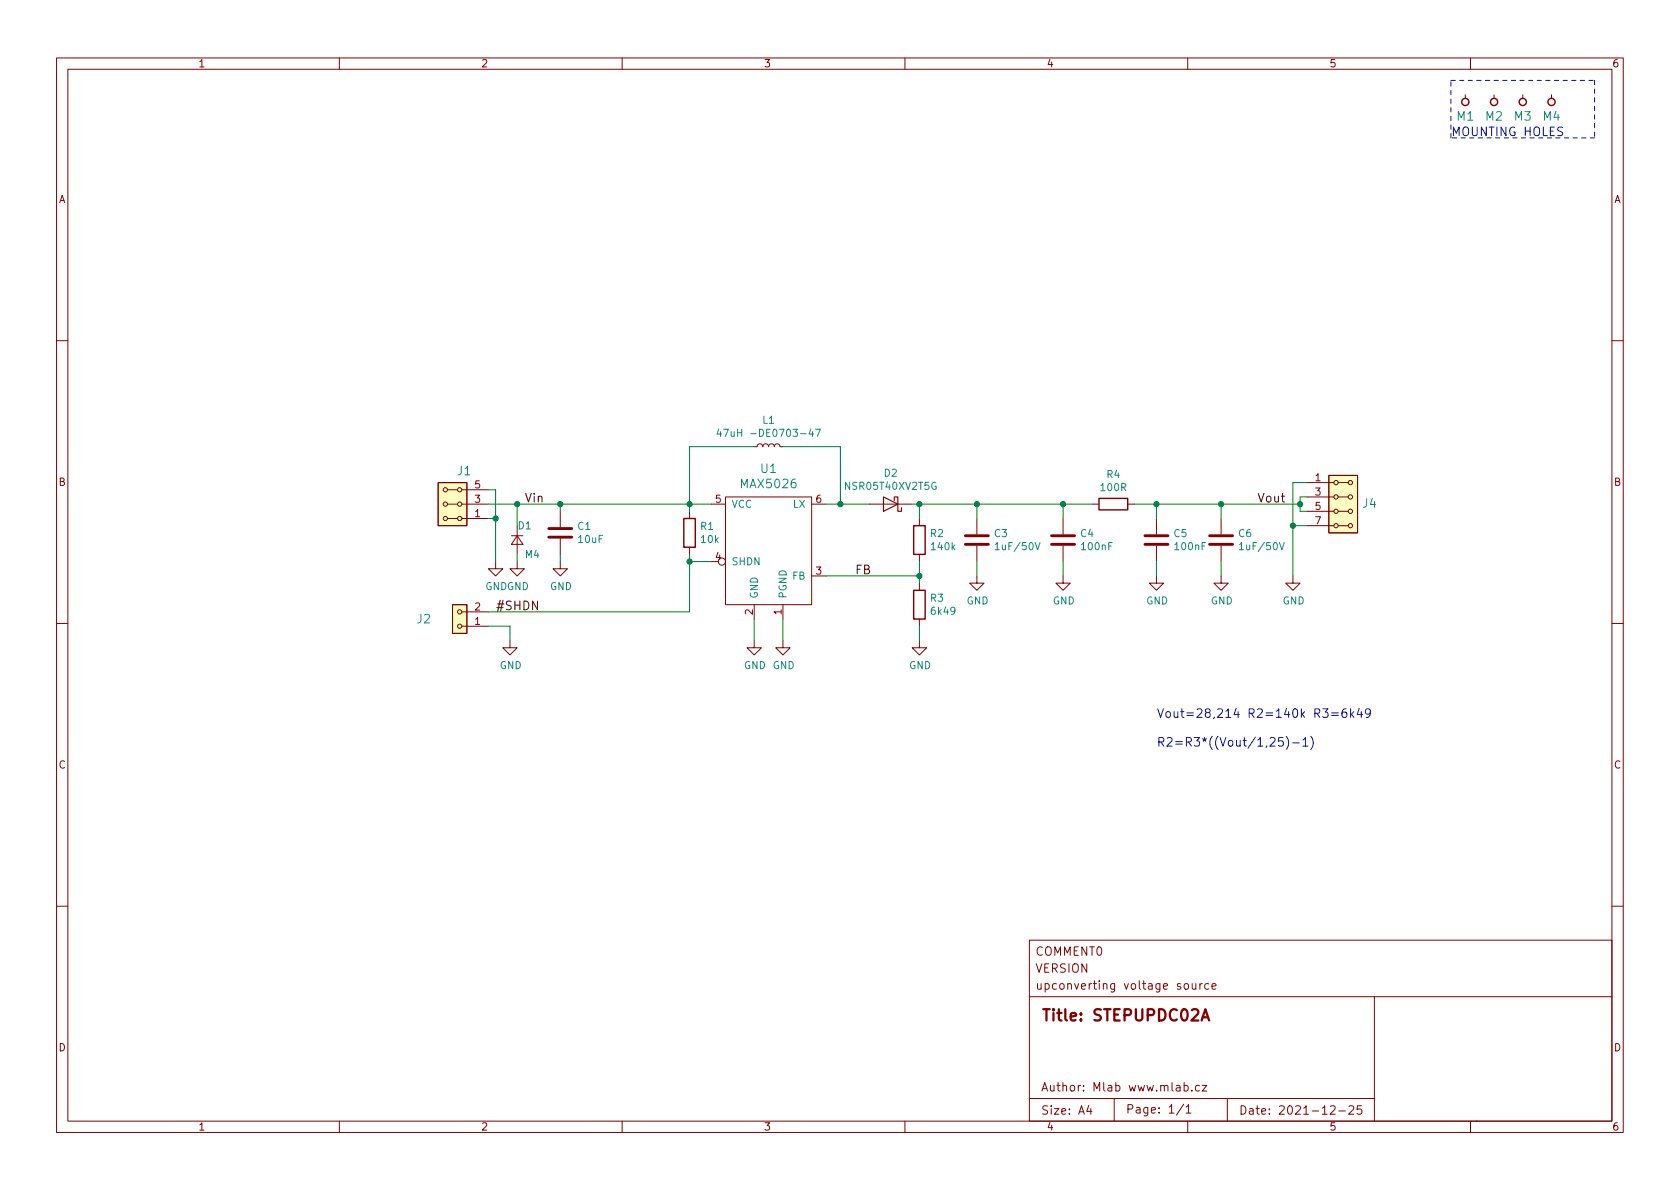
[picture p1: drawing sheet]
<svg xmlns="http://www.w3.org/2000/svg" width="297mm" height="210mm" viewBox="0 0 297 210" stroke-linecap="round" stroke-linejoin="round" font-family="sans-serif">
<g fill="none" stroke="#840000" stroke-width=".18">
<path d="M10 10.2h277v190.1h-277zM12 12.2h273v186.1h-273zM60 10.2v2M110 10.2v2M160 10.2v2M210 10.2v2M259.1 16.8v.6M260 10.2v2M264.2 16.8v.6M269.2 16.8v.6M274.3 16.8v.6M10 60.2h2"/>
<path d="M133.3 79h.6l.1-.4 .4-.1 .3 .1 .2 .4 .1-.3 .3-.2 .4 .1 .2 .4 .2-.4 .4-.1 .3 .2 .1 .3 .2-.4 .3-.1 .4 .1 .1 .4h.5M285 60.2h2M77.5 85.3h5v7.7h-5zM79.1 86.6h1.8M79.1 89.1h1.8M79.1 91.7h1.8M81.7 86.6h4.7M81.7 89.1h4.7M81.7 91.7h4.7M87.6 99.3v1.3h1.3l-1.3 1.2-1.2-1.2h1.2M90.4 94.7h2.1M91.4 99.3v1.3h1.3l-1.3 1.2-1.2-1.2h1.2"/>
<path d="M91.4 94.7l1.1 1.6h-2.1zM91.4 93v5M99.1 99.3v1.3h1.2l-1.2 1.2-1.3-1.2h1.3M99.1 90.4v2.8M99.1 95.2v2.8M121.9 90.4v1.3M121.9 96.8v1.2M125.7 89.1h2.6M125.7 99.3h1.3M128.3 87.9h15.2v19h-15.2zM143.5 89.1h2.5M153.7 89.1h7.6"/>
<path d="M162.6 91.7v1.3M162.6 98v1.3M172.7 91.7v2.8M172.7 96.5v2.8M188 91.7v2.8M188 96.5v2.8M193 89.1h1.3M199.4 89.1h1.3M204.5 91.7v2.8M204.5 96.5v2.8M215.9 91.7v2.8M215.9 96.5v2.8"/>
<path d="M231.1 93h4.7M231.1 90.4h4.7M231.1 87.9h4.7M231.1 85.3h4.7M234.9 84.1h5.1v10.1h-5.1zM236.6 93h1.8M236.6 90.4h1.8M236.6 87.9h1.8M236.6 85.3h1.8M10 110.2h2M80 106.9h2.5v5.1h-2.5zM81.7 108.2h4.7"/>
<path d="M81.7 110.7h4.7M90.2 113.3v1.2h1.2l-1.2 1.3-1.3-1.3h1.3M133.3 113.3v1.2h1.3l-1.3 1.3-1.2-1.3h1.2M133.3 106.9v2.6M138.4 113.3v1.2h1.3l-1.3 1.3-1.2-1.3h1.2M138.4 106.9v2.6M143.5 101.8h2.5M162.6 113.3v1.2h1.2l-1.2 1.3-1.3-1.3h1.3M162.6 103.1v1.3M162.6 109.5v1.2M172.7 101.8v1.3h1.3l-1.3 1.3-1.3-1.3h1.3M188 101.8v1.3h1.2l-1.2 1.3-1.3-1.3h1.3"/>
<path d="M204.5 101.8v1.3h1.2l-1.2 1.3-1.3-1.3h1.3M215.9 101.8v1.3h1.3l-1.3 1.3-1.3-1.3h1.3M228.6 101.8v1.3h1.3l-1.3 1.3-1.3-1.3h1.3M285 110.2h2M10 160.2h2M182 166.3h103v32h-103zM182 176.3h103M209.4 174.1l.2-.2 .5 .2v.5l-.1 .3h-.4l-.2-.1zM210.8 173.9l.1 1h.3l.2-.1M211.4 173.9v1M212.1 173.9v1M212.6 173.9l-.3 .1-.2 .2"/>
<path d="M213.7 174l-.4-.1-.3 .3v.4l.1 .3h.6M214.3 174.4l.7-.1-.1-.3-.4-.1-.2 .2 .1 .8h.5M243 176.3v22M285 160.2h2M60 198.3v2M110 198.3v2M160 198.3v2M182 194.3h61M192.5 195.5l-.4 1h1M192.9 196v1M197 194.3v4M209.3 195.3l-1.3 1.9"/>
<path d="M209.4 192l.4-.1 .3 .3v.4l-.2 .3h-.5M209.7 195.8l.4-.5v1.5M209.7 196.8h.9M210 198.3v2M210.7 192.8v.1M212.1 192l-.5-.1-.2 .3v.4l.1 .3h.6M212.6 191.9h.8l-.8 1h.8M217 194.3v4M235.2 195.7l.6-.2 .2 .2 .1 .3-1 1h1M236.7 196.5h1.2M238.5 195.7l.6-.2 .2 .2 .1 .3-1 1h1M240.7 195.5h-.7l-.1 .7 .2-.1 .5 .1 .2 .2-.1 .5-.2 .1-.6-.1"/>
<path d="M260 198.3v2M261 198.3h.1"/>
<circle cx="78.7" cy="86.6" r=".38"/>
<circle cx="78.7" cy="89.1" r=".38"/>
<circle cx="78.7" cy="91.7" r=".38"/>
<circle cx="81.3" cy="86.6" r=".38"/>
<circle cx="81.3" cy="89.1" r=".38"/>
<circle cx="81.3" cy="91.7" r=".38"/>
<circle cx="127.6" cy="99.3" r=".63"/>
<circle cx="236.2" cy="90.4" r=".38"/>
<circle cx="236.2" cy="93" r=".38"/>
<circle cx="236.2" cy="87.9" r=".38"/>
<circle cx="236.2" cy="85.3" r=".38"/>
<circle cx="238.8" cy="93" r=".38"/>
<circle cx="238.8" cy="90.4" r=".38"/>
<circle cx="238.8" cy="87.9" r=".38"/>
<circle cx="238.8" cy="85.3" r=".38"/>
<circle cx="81.3" cy="108.2" r=".38"/>
<circle cx="81.3" cy="110.7" r=".38"/>
</g>
<path d="M212.6 179.9h1M212.5 180.5l.6-2 .7 2" fill="none" stroke="#840000" stroke-width=".4"/>
<g fill="none" stroke="#840000" stroke-width=".25">
<path d="M120.9 91.7h2v5.1h-2zM161.5 93h2.1v5h-2.1zM194.3 88.1h5.1v2.1h-5.1zM161.5 104.4h2.1v5.1h-2.1z"/>
<circle cx="259.1" cy="18" r=".63"/>
<circle cx="264.2" cy="18" r=".63"/>
<circle cx="269.2" cy="18" r=".63"/>
<circle cx="274.3" cy="18" r=".63"/>
</g>
<path d="M97 95h4.1M97 93.5h4.1M170.7 96.3h4.1M170.7 94.7h4.1M185.9 96.3h4.1M185.9 94.7h4.1M202.4 96.3h4.1M202.4 94.7h4.1M213.9 96.3h4M213.9 94.7h4" fill="none" stroke="#840000" stroke-width=".51"/>
<path d="M127.1 75.8l-.3 1h.8M127.4 76.3v.9M127.9 75.9h.9l-.6 1.3M143.4 75.8l-.3 1h.7M143.7 76.3v.9M144.2 75.9h.9l-.6 1.3M176 96.3l.3-.4v1.3M176 97.2h.7M183 95.9l.5 1.3 .4-1.3M219.1 96.3l.4-.4v1.3M219.1 97.2h.8M226.2 95.9l.4 1.3 .5-1.3" fill="none" stroke="#008484" stroke-width=".18"/>
<g fill="#ffffc2" stroke="#ffffc2" stroke-width=".18">
<path d="M77.5 85.3h5v7.7h-5z"/>
<path d="M80 106.9h2.5v5.1h-2.5z"/>
<path d="M234.9 84.1h5.1v10.1h-5.1z"/>
</g>
<path d="M156.2 87.9l2.5 1.2-2.5 1.3zM158.1 88.5v-.6h.6v2.5h.7v-.6" fill="none" stroke="#840000" stroke-width=".2"/>
<g fill="none" stroke="#0000c2" stroke-width=".18">
<path d="M226.8 130.4h-.7l-.1 .7 .2-.1 .6 .1 .1 .2-.1 .5-.2 .1-.6-.1M227.4 130.2a1.75 1.75 0 0 1 0 2.3M228.6 131.4h1.1M230.4 130.9l.4-.5v1.5M230.4 131.9h.9M231.8 130.2a1.75 1.75 0 0 1 0 2.3M235.5 126.1h1.1M235.5 126.5h1.1M238 125.3a.6 .6 0 0 0-.7 .7v.6l.1 .2 .5 .1 .2-.2v-.5l-.1-.2-.4-.1-.3 .3M238.8 125.3v1.6M238.9 126.3l.5 .6M239.4 125.8l-.6 .6"/>
<path d="M240.3 125.3l-.3 1.1h.9M240.7 125.8v1.1M242.3 126l-.3 .3-.4-.1-.2-.2 .2-.6 .4-.1 .2 .2a1.01 1.01 0 0 1-.4 1.4h-.2"/>
</g>
<path d="M256.5 14.2h25.4M281.9 14.2v10.2M256.5 24.4v-10.2M281.9 24.4h-25.4" fill="none" stroke="#0000c2" stroke-width=".18" stroke-dasharray=".8 .8"/>
<g fill="none" stroke="#008400" stroke-width=".18">
<path d="M133.3 79h-11.4v11.4M138.4 79h10.2v10.1M86.4 91.7h1.2M86.4 86.6h1.2v12.7M86.4 89.1h39.3M91.4 89.1v3.9M91.4 98v1.3M99.1 89.1v1.3M99.1 98v1.3M121.9 98v10.2h-35.5M121.9 99.3h3.8M146 89.1h7.7"/>
<path d="M161.3 89.1h31.7M162.6 89.1v2.6M162.6 99.3v3.8M172.7 89.1v2.6M172.7 99.3v2.5M188 89.1v2.6M188 99.3v2.5M200.7 89.1h29.2M204.5 89.1v2.6M204.5 99.3v2.5M215.9 89.1v2.6M215.9 99.3v2.5"/>
<path d="M228.6 93h2.5M231.1 85.3h-2.5v16.5M231.1 87.9h-1.2v2.5h1.2M86.4 110.7h3.8v2.6M133.3 109.5v3.8M138.4 109.5v3.8M146 101.8h16.6M162.6 110.7v2.6"/>
</g>
<g fill="#008400" stroke="#008400" stroke-width=".18">
<circle cx="162.6" cy="89.1" r=".46"/>
<circle cx="188" cy="89.1" r=".46"/>
<circle cx="204.5" cy="89.1" r=".46"/>
<circle cx="162.6" cy="101.8" r=".46"/>
<circle cx="172.7" cy="89.1" r=".46"/>
<circle cx="87.6" cy="91.7" r=".46"/>
<circle cx="99.1" cy="89.1" r=".46"/>
<circle cx="91.4" cy="89.1" r=".46"/>
<circle cx="121.9" cy="99.3" r=".46"/>
<circle cx="148.6" cy="89.1" r=".46"/>
<circle cx="121.9" cy="89.1" r=".46"/>
<circle cx="228.6" cy="93" r=".46"/>
<circle cx="229.9" cy="89.1" r=".46"/>
<circle cx="215.9" cy="89.1" r=".46"/>
</g>
<text font-size="2.8" fill="#840000" x="184" y="180.6">Title: STEPUPDC02A</text>
<g font-size="2.1" fill="#008484">
<text x="257.6" y="21.3">M1</text>
<text x="262.7" y="21.3">M2</text>
<text x="267.8" y="21.3">M3</text>
<text x="272.8" y="21.3">M4</text>
<text x="134.5" y="83.6">U1</text>
<text x="80.9" y="84">J1</text>
<text x="131.2" y="86.3">MAX5026</text>
<text x="241" y="89.8">J4</text>
<text x="73.7" y="110.2">J2</text>
</g>
<g font-size="2.1" fill="#0000c2">
<text x="256.5" y="24.1">MOUNTING HOLES</text>
<text x="204.5" y="126.9">Vout=28,214 R2=140k R3=6k49</text>
<text x="204.5" y="132">R2=R3*((Vout/1,25)-1)</text>
</g>
<g font-size="2.1">
<text x="92.7" y="88.8">Vin</text>
<text x="222.2" y="88.8">Vout</text>
<text x="151.1" y="101.5">FB</text>
<text x="87.6" y="107.9">#SHDN</text>
</g>
<g font-size="2.1" fill="#840000">
<text x="183" y="169">COMMENT0</text>
<text x="183" y="172">VERSION</text>
<text x="183" y="175">upconverting voltage source</text>
<text x="184" y="193">Author: Mlab www.mlab.cz</text>
<text x="184" y="197.1">Size: A4</text>
<text x="199" y="196.9">Page: 1/1</text>
<text x="219" y="197.1">Date: 2021-12-25</text>
</g>
<g font-size="1.8" fill="#840000">
<text x="35" y="11.9">1</text>
<text x="85" y="11.9">2</text>
<text x="135" y="11.9">3</text>
<text x="185" y="11.9">4</text>
<text x="235" y="11.9">5</text>
<text x="285" y="11.9">6</text>
<text x="10.3" y="35.9">A</text>
<text x="285.3" y="35.9">A</text>
<text x="10.3" y="85.9">B</text>
<text x="84" y="88.9">3</text>
<text x="84" y="86.4">5</text>
<text x="126.5" y="88.9">5</text>
<text x="144.3" y="88.9">6</text>
<text x="232.6" y="85.1">1</text>
<text x="232.6" y="87.6">3</text>
<text x="285.3" y="85.9">B</text>
<text x="84" y="91.4">1</text>
<text x="232.6" y="90.2">5</text>
<text x="232.6" y="92.7">7</text>
<text x="126.5" y="99.1">4</text>
<text x="144.3" y="101.6">3</text>
<text x="84" y="107.9">2</text>
<text x="84" y="110.5">1</text>
<text x="133.1" y="108.7" transform="rotate(-90 133.1 108.7)">2</text>
<text x="138.2" y="108.7" transform="rotate(-90 138.2 108.7)">1</text>
<text x="10.3" y="135.9">C</text>
<text x="285.3" y="135.9">C</text>
<text x="10.3" y="185.9">D</text>
<text x="285.3" y="185.9">D</text>
<text x="35" y="199.9">1</text>
<text x="85" y="199.9">2</text>
<text x="135" y="199.9">3</text>
<text x="185" y="199.9">4</text>
<text x="235" y="199.9">5</text>
<text x="285" y="199.9">6</text>
</g>
<g font-size="1.8" fill="#008484">
<text x="128.7" y="77.2">47uH -DE0703-47</text>
<text x="134.9" y="74.9">L1</text>
<text x="129.3" y="89.8">VCC</text>
<text x="140.2" y="89.8">LX</text>
<text x="149.7" y="86.6">NSR05T40XV2T5G</text>
<text x="156.3" y="84.3">D2</text>
<text x="194.7" y="86.8">100R</text>
<text x="195.7" y="84.5">R4</text>
<text x="91.6" y="93.6">D1</text>
<text x="102.2" y="93.7">C1</text>
<text x="123.9" y="93.7">R1</text>
<text x="164.5" y="95">R2</text>
<text x="175.8" y="95">C3</text>
<text x="191.1" y="95">C4</text>
<text x="207.6" y="95">C5</text>
<text x="219" y="95">C6</text>
<text x="92.9" y="98.7">M4</text>
<text x="102.3" y="96">10uF</text>
<text x="124" y="96">10k</text>
<text x="129.3" y="99.9">SHDN</text>
<text x="164.8" y="97.3">140k</text>
<text x="176.5" y="97.3">1uF/50V</text>
<text x="191.3" y="97.3">100nF</text>
<text x="207.8" y="97.3">100nF</text>
<text x="219.7" y="97.3">1uF/50V</text>
<text x="85.8" y="104.3">GNDGND</text>
<text x="97.2" y="104.3">GND</text>
<text x="134" y="105.9" transform="rotate(-90 134 105.9)">GND</text>
<text x="139.1" y="105.9" transform="rotate(-90 139.1 105.9)">PGND</text>
<text x="140.1" y="102.5">FB</text>
<text x="164.5" y="106.4">R3</text>
<text x="170.9" y="106.9">GND</text>
<text x="186.1" y="106.9">GND</text>
<text x="202.6" y="106.9">GND</text>
<text x="214.1" y="106.9">GND</text>
<text x="226.8" y="106.9">GND</text>
<text x="164.8" y="108.7">6k49</text>
<text x="88.3" y="118.3">GND</text>
<text x="131.5" y="118.3">GND GND</text>
<text x="160.7" y="118.3">GND</text>
</g>
</svg>
